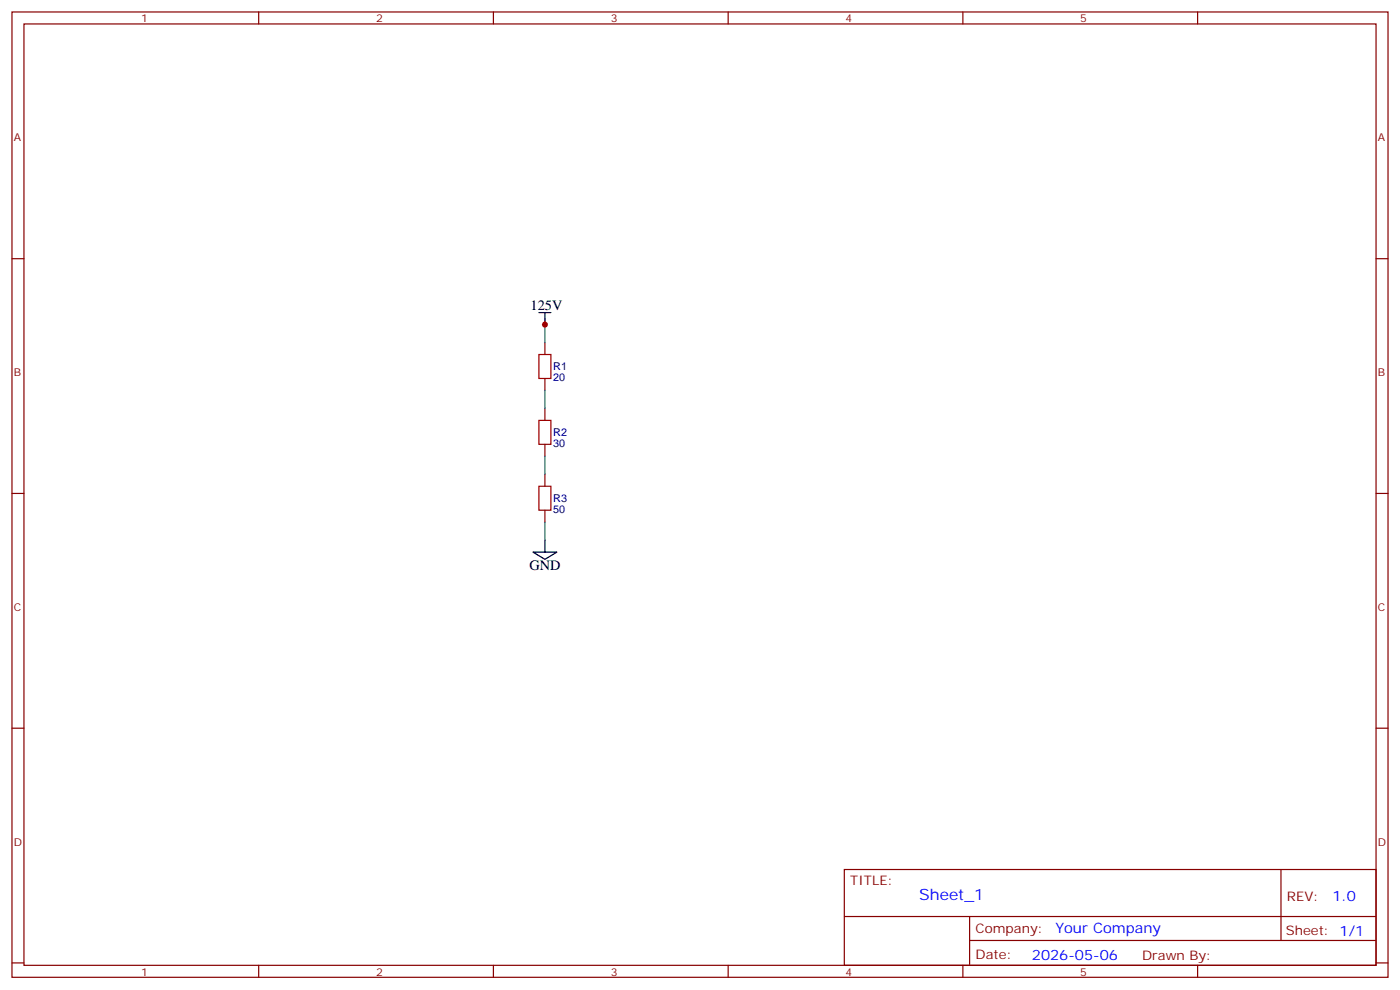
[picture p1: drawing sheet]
<svg xmlns="http://www.w3.org/2000/svg" width="412mm" height="292mm" viewBox="0 0 412 292" stroke-linecap="round" stroke-linejoin="round" font-family="sans-serif">
<g fill="none" stroke="#870000" stroke-width=".35">
<path d="M3.5 3.5h405.4v284.4h-405.4zM7.1 7.1h398.2v277.2h-398.2zM76.2 3.5v3.6M145.3 3.5v3.6M214.5 3.5v3.6M283.6 3.5v3.6M352.8 3.5v3.6M3.5 76.2h3.6M405.3 76.2h3.6M160.5 100.9v3.5M160.5 111.5v3.5M160.5 120.3v3.5"/>
<path d="M160.5 130.9v3.5M160.5 139.7v3.5M3.5 145.3h3.6M160.5 150.3v3.5M405.3 145.3h3.6M3.5 214.5h3.6M405.3 214.5h3.6M248.7 256.1h156.6v28.2h-156.6zM377.3 256.1v20.9M248.7 270h156.5M285.6 277h119.6M285.6 270v14.1"/>
<path d="M3.5 283.6h3.6M76.2 284.3v3.6M145.3 284.3v3.6M214.5 284.3v3.6M283.6 284.3v3.6M352.8 284.3v3.6M405.3 283.6h3.6"/>
</g>
<path d="M158.7 104.4h3.6v7.1h-3.6zM158.7 123.8h3.6v7.1h-3.6zM158.7 143.2h3.6v7.1h-3.6z" fill="none" stroke="#a10000" stroke-width=".35"/>
<path d="M158.7 92.1h3.6M160.5 92.1v3.5M160.5 159.1v3.5M157 162.6h7l-3.5 2.1z" fill="none" stroke="#000" stroke-width=".35"/>
<path d="M160.5 93.8v7.1M160.5 115v5.3M160.5 134.4v5.3M160.5 153.8v5.3" fill="none" stroke="#008700" stroke-width=".35"/>
<circle cx="160.5" cy="95.6" r=".88" fill="#c00"/>
<text font-size="4.6" fill="#00f" x="270.8" y="265.1">Sheet_1</text>
<g font-size="4.2">
<text x="156.3" y="91.4">125V</text>
<text x="155.9" y="167.9">GND</text>
</g>
<g font-size="4.2" fill="#00f">
<text x="392.5" y="265.4">1.0</text>
<text x="310.9" y="274.9">Your Company</text>
<text x="304" y="282.7">2026-05-06</text>
</g>
<g font-size="3.9" fill="#800">
<text x="250.5" y="260.7">TITLE:</text>
<text x="379.1" y="265.4">REV:</text>
<text x="287.4" y="274.9">Company:</text>
<text x="378.7" y="275.5">Sheet: 1/1</text>
<text x="287.4" y="282.6">Date:</text>
<text x="336.4" y="282.7">Drawn By:</text>
</g>
<g font-size="3.2" fill="#800">
<text x="41.6" y="6.5">1</text>
<text x="110.8" y="6.5">2</text>
<text x="179.9" y="6.5">3</text>
<text x="249.1" y="6.5">4</text>
<text x="318.2" y="6.5">5</text>
<text x="4.1" y="41.6">A</text>
<text x="405.9" y="41.6">A</text>
<text x="4.1" y="110.8">B</text>
<text x="405.9" y="110.8">B</text>
<text x="4.1" y="179.9">C</text>
<text x="405.9" y="179.9">C</text>
<text x="4.1" y="249.1">D</text>
<text x="405.9" y="249.1">D</text>
<text x="41.6" y="287.3">1</text>
<text x="110.8" y="287.3">2</text>
<text x="179.9" y="287.3">3</text>
<text x="249.1" y="287.3">4</text>
<text x="318.2" y="287.3">5</text>
</g>
<g font-size="3.2" fill="#000080">
<text x="163" y="112.3">20</text>
<text x="163" y="109.1">R1</text>
<text x="163" y="131.7">30</text>
<text x="163" y="128.5">R2</text>
<text x="163" y="147.9">R3</text>
<text x="163" y="151.1">50</text>
</g>
</svg>
